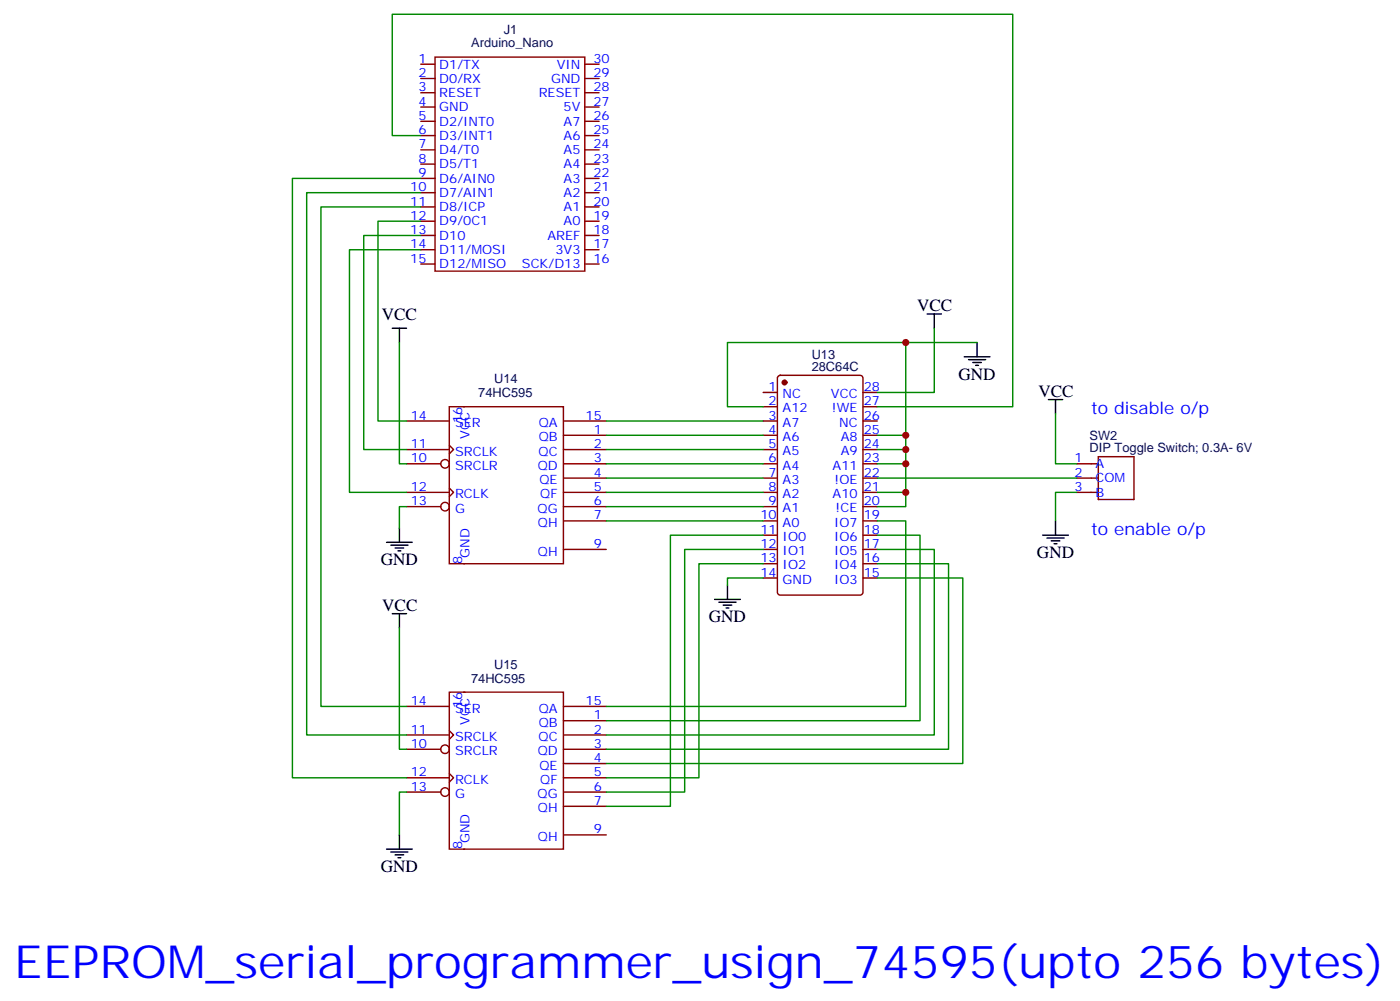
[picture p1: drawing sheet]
<svg xmlns="http://www.w3.org/2000/svg" width="346mm" height="247mm" viewBox="0 0 346 247" stroke-linecap="round" stroke-linejoin="round" font-family="sans-serif">
<g fill="none" stroke="#870000" stroke-width=".35">
<path d="M104.1 15.9h3.5M104.1 19.4h3.5M107.6 14.1h37v52.9h-37zM144.6 15.9h3.6M144.6 19.4h3.6M104.1 22.9h3.5M104.1 26.5h3.5M104.1 30h3.5M104.1 33.5h3.5M104.1 37h3.5M144.6 22.9h3.6M144.6 26.5h3.6"/>
<path d="M144.6 30h3.6M144.6 33.5h3.6M144.6 37h3.6M104.1 40.6h3.5M104.1 44.1h3.5M104.1 47.6h3.5M104.1 51.2h3.5M104.1 54.7h3.5M104.1 58.2h3.5M144.6 40.6h3.6M144.6 44.1h3.6M144.6 47.6h3.6"/>
<path d="M144.6 51.2h3.6M144.6 54.7h3.6M144.6 58.2h3.6M104.1 61.7h3.5M104.1 65.3h3.5M144.6 61.7h3.6M144.6 65.3h3.6M188.7 97h3.6M192.5 93l.5-.2h19.7a.71 .71 0 0 1 .7 .7v52.9a.76 .76 0 0 1-.7 .7h-19.7a.76 .76 0 0 1-.7-.7v-52.9zM213.4 97h3.6M111.1 100.5h28.2v38.8h-28.2zM139.3 107.6h10.6"/>
<path d="M139.3 111.1h10.6M139.3 114.7h10.6M139.3 118.2h10.6M188.7 100.5h3.6M188.7 104.1h3.6M188.7 107.6h3.6M188.7 111.1h3.6M188.7 114.7h3.6M188.7 118.2h3.6M213.4 100.5h3.6M213.4 104.1h3.6M213.4 107.6h3.6"/>
<path d="M213.4 111.1h3.6M213.4 114.7h3.6M213.4 118.2h3.6M139.3 121.7h10.6M139.3 125.2h10.6M139.3 128.8h10.6M188.7 121.7h3.6M188.7 125.2h3.6M188.7 128.8h3.6M188.7 132.3h3.6M188.7 135.8h3.6M188.7 139.3h3.6"/>
<path d="M213.4 121.7h3.6M213.4 125.2h3.6M213.4 128.8h3.6M213.4 132.3h3.6M213.4 135.8h3.6M213.4 139.3h3.6M188.7 142.9h3.6M213.4 142.9h3.6"/>
</g>
<circle cx="194" cy="94.5" r=".53" fill="#870000" stroke="#870000" stroke-width=".35"/>
<circle cx="114.7" cy="139.3" r=".18" fill="#870000"/>
<g fill="none" stroke="#870000" stroke-width=".35">
<path d="M100.5 114.7h8.5M100.5 111.1h10.6M100.5 104.1h10.6M111.1 110.1l1.1 1-1.1 1.1M139.3 104.1h10.6M100.5 121.7h10.6M100.5 125.2h8.5M111.1 120.7l1.1 1-1.1 1.1M139.3 135.8h10.6"/>
<circle cx="110.1" cy="114.7" r="1.06"/>
<circle cx="110.1" cy="125.2" r="1.06"/>
</g>
<circle cx="114.7" cy="100.5" r=".18" fill="#870000"/>
<path d="M111.1 171.1h28.2v38.8h-28.2zM139.3 178.2h10.6M139.3 181.7h10.6M139.3 185.2h10.6M139.3 188.7h10.6M139.3 192.3h10.6M139.3 195.8h10.6M139.3 199.3h10.6" fill="none" stroke="#870000" stroke-width=".35"/>
<circle cx="114.7" cy="209.9" r=".18" fill="#870000"/>
<g fill="none" stroke="#870000" stroke-width=".35">
<path d="M100.5 174.6h10.6M139.3 174.6h10.6M100.5 185.2h8.5M100.5 181.7h10.6M100.5 192.3h10.6M100.5 195.8h8.5M111.1 180.6l1.1 1.1-1.1 1M111.1 191.2l1.1 1.1-1.1 1M139.3 206.4h10.6"/>
<circle cx="110.1" cy="185.2" r="1.06"/>
<circle cx="110.1" cy="195.8" r="1.06"/>
</g>
<circle cx="114.7" cy="171.1" r=".18" fill="#870000"/>
<path d="M266.3 114.7h5.3M266.3 118.2h5.3M271.6 112.9h8.9v10.6h-8.9zM266.3 121.7h5.3" fill="none" stroke="#870000" stroke-width=".35"/>
<g fill="none" stroke="#000" stroke-width=".35">
<path d="M229.3 77.6h3.5M231.1 77.6v3.5M97 81.1h3.5M98.8 81.1v3.6M238.5 88.2h6.3M239.5 88.9h4.3M240.6 89.6h2.1M241.3 90.3h.7M241.7 84.7v3.5M259.3 98.8h3.5M261.1 98.8v3.5M95.6 134.1h6.4"/>
<path d="M96.7 134.8h4.2M97.7 135.5h2.1M98.4 136.2h.7M98.8 130.5v3.6M257.9 132.3h6.3M258.9 133h4.3M260 133.7h2.1M260.7 134.4h.7M261.1 128.8v3.5M97 151.7h3.5M98.8 151.7v3.5M176.7 148.2h6.4"/>
<path d="M177.8 148.9h4.2M178.9 149.6h2.1M179.6 150.3h.7M179.9 144.6v3.6M95.6 209.9h6.4M96.7 210.6h4.2M97.7 211.3h2.1M98.4 212h.7M98.8 206.4v3.5"/>
</g>
<g fill="none" stroke="#008700" stroke-width=".35">
<path d="M104.1 33.5h-7.1v-30h153.5v97h-33.5M104.1 54.7h-10.6v49.4h7M104.1 58.2h-14.1v52.9h10.5M104.1 51.2h-24.7v123.4h21.1M104.1 47.6h-28.3v134.1h24.7M104.1 44.1h-31.8v148.2h28.2M104.1 61.7h-17.7v60h14.1M98.8 84.7v30h1.7M224 84.7h17.7M231.1 81.1v15.9h-14.1M149.9 118.2h38.8M149.9 114.7h38.8"/>
<path d="M149.9 111.1h38.8M149.9 107.6h38.8M149.9 104.1h38.8M188.7 100.5h-8.8v-15.8h44.1v22.9h-7M217 118.2h49.3M224 107.6v3.5h-7M224 111.1v3.6h-7M224 114.7v7h-7M261.1 102.3v12.4h5.2M100.5 125.2h-1.7v5.3M149.9 128.8h38.8M149.9 125.2h38.8"/>
<path d="M149.9 121.7h38.8M188.7 139.3h-15.8v53h-23M188.7 135.8h-19.4v60h-19.4M188.7 132.3h-22.9v67h-15.9M217 128.8h7v45.8h-74.1M217 132.3h10.5v45.9h-77.6M217 135.8h14.1v45.9h-81.2M217 139.3h17.6v45.9h-84.7M224 121.7v3.5h-7M266.3 121.7h-5.2v7.1M98.8 155.2v30h1.7M188.7 142.9h-8.8v1.7"/>
<path d="M217 142.9h21.1v45.8h-88.2M100.5 195.8h-1.7v10.6"/>
</g>
<g fill="#c00">
<circle cx="224" cy="111.1" r=".88"/>
<circle cx="224" cy="107.6" r=".88"/>
<circle cx="224" cy="114.7" r=".88"/>
<circle cx="224" cy="84.7" r=".88"/>
<circle cx="224" cy="121.7" r=".88"/>
</g>
<text font-size="11.3" fill="#00f" x="3.5" y="241.7">EEPROM_serial_programmer_usign_74595(upto 256 bytes)</text>
<g font-size="4.2">
<text x="226.8" y="76.9">VCC</text>
<text x="94.4" y="79.1">VCC</text>
<text x="237.1" y="93.8">GND</text>
<text x="256.8" y="98.1">VCC</text>
<text x="256.5" y="137.9">GND</text>
<text x="94.2" y="139.7">GND</text>
<text x="94.5" y="151">VCC</text>
<text x="175.3" y="153.8">GND</text>
<text x="94.2" y="215.5">GND</text>
</g>
<g font-size="4.2" fill="#00f">
<text x="269.9" y="102.3">to disable o/p</text>
<text x="269.9" y="132.3">to enable o/p</text>
</g>
<g font-size="3.2" fill="#000080">
<text x="116.5" y="11.7">Arduino_Nano</text>
<text x="124.6" y="8.3">J1</text>
<text x="200.8" y="88.7">U13</text>
<text x="122.2" y="94.7">U14</text>
<text x="200.8" y="91.7">28C64C</text>
<text x="118.3" y="98.2">74HC595</text>
<text x="269.5" y="111.8">DIP Toggle Switch; 0.3A- 6V</text>
<text x="269.5" y="108.7">SW2</text>
<text x="122.2" y="165.2">U15</text>
<text x="116.5" y="168.8">74HC595</text>
</g>
<g font-size="3.2" fill="#00f">
<text x="103.5" y="15.5">1</text>
<text x="108.7" y="16.9">D1/TX</text>
<text x="137.7" y="16.9">VIN</text>
<text x="146.8" y="15.5">30</text>
<text x="103.5" y="19.1">2</text>
<text x="103.5" y="22.6">3</text>
<text x="108.7" y="20.5">D0/RX</text>
<text x="108.7" y="24">RESET</text>
<text x="133.2" y="24">RESET</text>
<text x="136.3" y="20.5">GND</text>
<text x="146.8" y="22.6">28</text>
<text x="146.8" y="19.1">29</text>
<text x="103.5" y="26.1">4</text>
<text x="103.5" y="29.6">5</text>
<text x="108.7" y="27.5">GND</text>
<text x="139.4" y="27.5">5V</text>
<text x="146.8" y="29.6">26</text>
<text x="146.8" y="26.1">27</text>
<text x="103.5" y="33.2">6</text>
<text x="108.7" y="31">D2/INT0</text>
<text x="108.7" y="34.6">D3/INT1</text>
<text x="139.4" y="34.6">A6</text>
<text x="139.4" y="31">A7</text>
<text x="146.8" y="33.2">25</text>
<text x="103.5" y="36.7">7</text>
<text x="103.5" y="40.2">8</text>
<text x="108.7" y="38.1">D4/T0</text>
<text x="108.7" y="41.6">D5/T1</text>
<text x="139.4" y="41.6">A4</text>
<text x="139.4" y="38.1">A5</text>
<text x="146.8" y="40.2">23</text>
<text x="146.8" y="36.7">24</text>
<text x="101.4" y="47.3">10</text>
<text x="103.5" y="43.7">9</text>
<text x="108.7" y="45.2">D6/AIN0</text>
<text x="139.4" y="45.2">A3</text>
<text x="146.8" y="47.3">21</text>
<text x="146.8" y="43.7">22</text>
<text x="101.4" y="50.8">11</text>
<text x="108.7" y="48.7">D7/AIN1</text>
<text x="108.7" y="52.2">D8/ICP</text>
<text x="139.4" y="52.2">A1</text>
<text x="139.4" y="48.7">A2</text>
<text x="146.8" y="50.8">20</text>
<text x="101.4" y="54.3">12</text>
<text x="101.4" y="57.9">13</text>
<text x="108.7" y="55.7">D9/0C1</text>
<text x="108.7" y="59.3">D10</text>
<text x="135.4" y="59.3">AREF</text>
<text x="139.4" y="55.7">A0</text>
<text x="146.8" y="57.9">18</text>
<text x="146.8" y="54.3">19</text>
<text x="101.4" y="61.4">14</text>
<text x="101.4" y="64.9">15</text>
<text x="108.7" y="62.8">D11/MOSI</text>
<text x="137.4" y="62.8">3V3</text>
<text x="146.8" y="64.9">16</text>
<text x="146.8" y="61.4">17</text>
<text x="108.7" y="66.3">D12/MISO</text>
<text x="129.1" y="66.3">SCK/D13</text>
<text x="190.1" y="96.7">1</text>
<text x="190.1" y="100.2">2</text>
<text x="193.6" y="98.4">NC</text>
<text x="193.6" y="102">A12</text>
<text x="205.5" y="98.4">VCC</text>
<text x="205.7" y="102">!WE</text>
<text x="213.6" y="100.2">27</text>
<text x="213.6" y="96.7">28</text>
<text x="101.6" y="103.7">14</text>
<text x="112.5" y="105.6">SER</text>
<text x="114.3" y="104.6" transform="rotate(-90 114.3 104.6)">16</text>
<text x="133.3" y="105.6">QA</text>
<text x="144.8" y="103.7">15</text>
<text x="146.9" y="107.2">1</text>
<text x="190.1" y="103.7">3</text>
<text x="190.1" y="107.2">4</text>
<text x="193.6" y="105.5">A7</text>
<text x="207.5" y="105.5">NC</text>
<text x="213.6" y="107.2">25</text>
<text x="213.6" y="103.7">26</text>
<text x="101.6" y="110.8">11</text>
<text x="112.5" y="112.6">SRCLK</text>
<text x="116.2" y="108.6" transform="rotate(-90 116.2 108.6)">VCC</text>
<text x="133.2" y="112.6">QC</text>
<text x="133.3" y="109.1">QB</text>
<text x="146.9" y="110.8">2</text>
<text x="190.1" y="110.8">5</text>
<text x="193.6" y="109">A6</text>
<text x="193.6" y="112.5">A5</text>
<text x="207.9" y="112.5">A9</text>
<text x="207.9" y="109">A8</text>
<text x="213.6" y="110.8">24</text>
<text x="101.6" y="114.3">10</text>
<text x="112.5" y="116.2">SRCLR</text>
<text x="133" y="116.2">QD</text>
<text x="133.4" y="119.7">QE</text>
<text x="146.9" y="114.3">3</text>
<text x="146.9" y="117.8">4</text>
<text x="190.1" y="114.3">6</text>
<text x="190.1" y="117.8">7</text>
<text x="193.6" y="116.1">A4</text>
<text x="193.6" y="119.6">A3</text>
<text x="205.9" y="116.1">A11</text>
<text x="206.4" y="119.6">!OE</text>
<text x="213.6" y="117.8">22</text>
<text x="213.6" y="114.3">23</text>
<text x="265.7" y="114.3">1</text>
<text x="265.7" y="117.8">2</text>
<text x="270.9" y="115.7">A</text>
<text x="270.9" y="119.2">COM</text>
<text x="101.6" y="121.4">12</text>
<text x="101.6" y="124.9">13</text>
<text x="112.5" y="123.2">RCLK</text>
<text x="133.6" y="123.2">QF</text>
<text x="146.9" y="121.4">5</text>
<text x="146.9" y="124.9">6</text>
<text x="190.1" y="121.4">8</text>
<text x="190.1" y="124.9">9</text>
<text x="193.6" y="123.1">A2</text>
<text x="205.9" y="123.1">A10</text>
<text x="213.6" y="124.9">20</text>
<text x="213.6" y="121.4">21</text>
<text x="265.7" y="121.4">3</text>
<text x="270.9" y="122.8">B</text>
<text x="112.5" y="126.7">G</text>
<text x="133" y="126.7">QG</text>
<text x="133.1" y="130.3">QH</text>
<text x="146.9" y="128.4">7</text>
<text x="188.1" y="128.4">10</text>
<text x="188.1" y="131.9">11</text>
<text x="193.6" y="126.6">A1</text>
<text x="193.6" y="130.2">A0</text>
<text x="206.3" y="130.2">IO7</text>
<text x="206.7" y="126.6">!CE</text>
<text x="213.6" y="131.9">18</text>
<text x="213.6" y="128.4">19</text>
<text x="116.2" y="137.9" transform="rotate(-90 116.2 137.9)">GND</text>
<text x="133.1" y="137.3">QH</text>
<text x="146.9" y="135.5">9</text>
<text x="188.1" y="135.5">12</text>
<text x="193.6" y="133.7">IO0</text>
<text x="193.6" y="137.2">IO1</text>
<text x="206.3" y="137.2">IO5</text>
<text x="206.3" y="133.7">IO6</text>
<text x="213.6" y="135.5">17</text>
<text x="114.3" y="139.3" transform="rotate(-90 114.3 139.3)">8</text>
<text x="188.1" y="139">13</text>
<text x="188.1" y="142.5">14</text>
<text x="193.6" y="140.8">IO2</text>
<text x="206.3" y="140.8">IO4</text>
<text x="213.6" y="142.5">15</text>
<text x="213.6" y="139">16</text>
<text x="193.6" y="144.3">GND</text>
<text x="206.3" y="144.3">IO3</text>
<text x="101.6" y="174.3">14</text>
<text x="112.5" y="176.1">SER</text>
<text x="114.3" y="175.1" transform="rotate(-90 114.3 175.1)">16</text>
<text x="116.2" y="179.1" transform="rotate(-90 116.2 179.1)">VCC</text>
<text x="133.3" y="179.7">QB</text>
<text x="133.3" y="176.1">QA</text>
<text x="144.8" y="174.3">15</text>
<text x="146.9" y="177.8">1</text>
<text x="101.6" y="184.9">10</text>
<text x="101.6" y="181.3">11</text>
<text x="112.5" y="183.2">SRCLK</text>
<text x="133.2" y="183.2">QC</text>
<text x="146.9" y="181.3">2</text>
<text x="146.9" y="184.9">3</text>
<text x="101.6" y="191.9">12</text>
<text x="112.5" y="186.7">SRCLR</text>
<text x="133" y="186.7">QD</text>
<text x="133.4" y="190.2">QE</text>
<text x="146.9" y="188.4">4</text>
<text x="146.9" y="191.9">5</text>
<text x="101.6" y="195.4">13</text>
<text x="112.5" y="193.8">RCLK</text>
<text x="112.5" y="197.3">G</text>
<text x="133" y="197.3">QG</text>
<text x="133.6" y="193.8">QF</text>
<text x="146.9" y="195.4">6</text>
<text x="133.1" y="200.8">QH</text>
<text x="146.9" y="199">7</text>
<text x="114.3" y="209.9" transform="rotate(-90 114.3 209.9)">8</text>
<text x="116.2" y="208.5" transform="rotate(-90 116.2 208.5)">GND</text>
<text x="133.1" y="207.9">QH</text>
<text x="146.9" y="206">9</text>
</g>
</svg>
